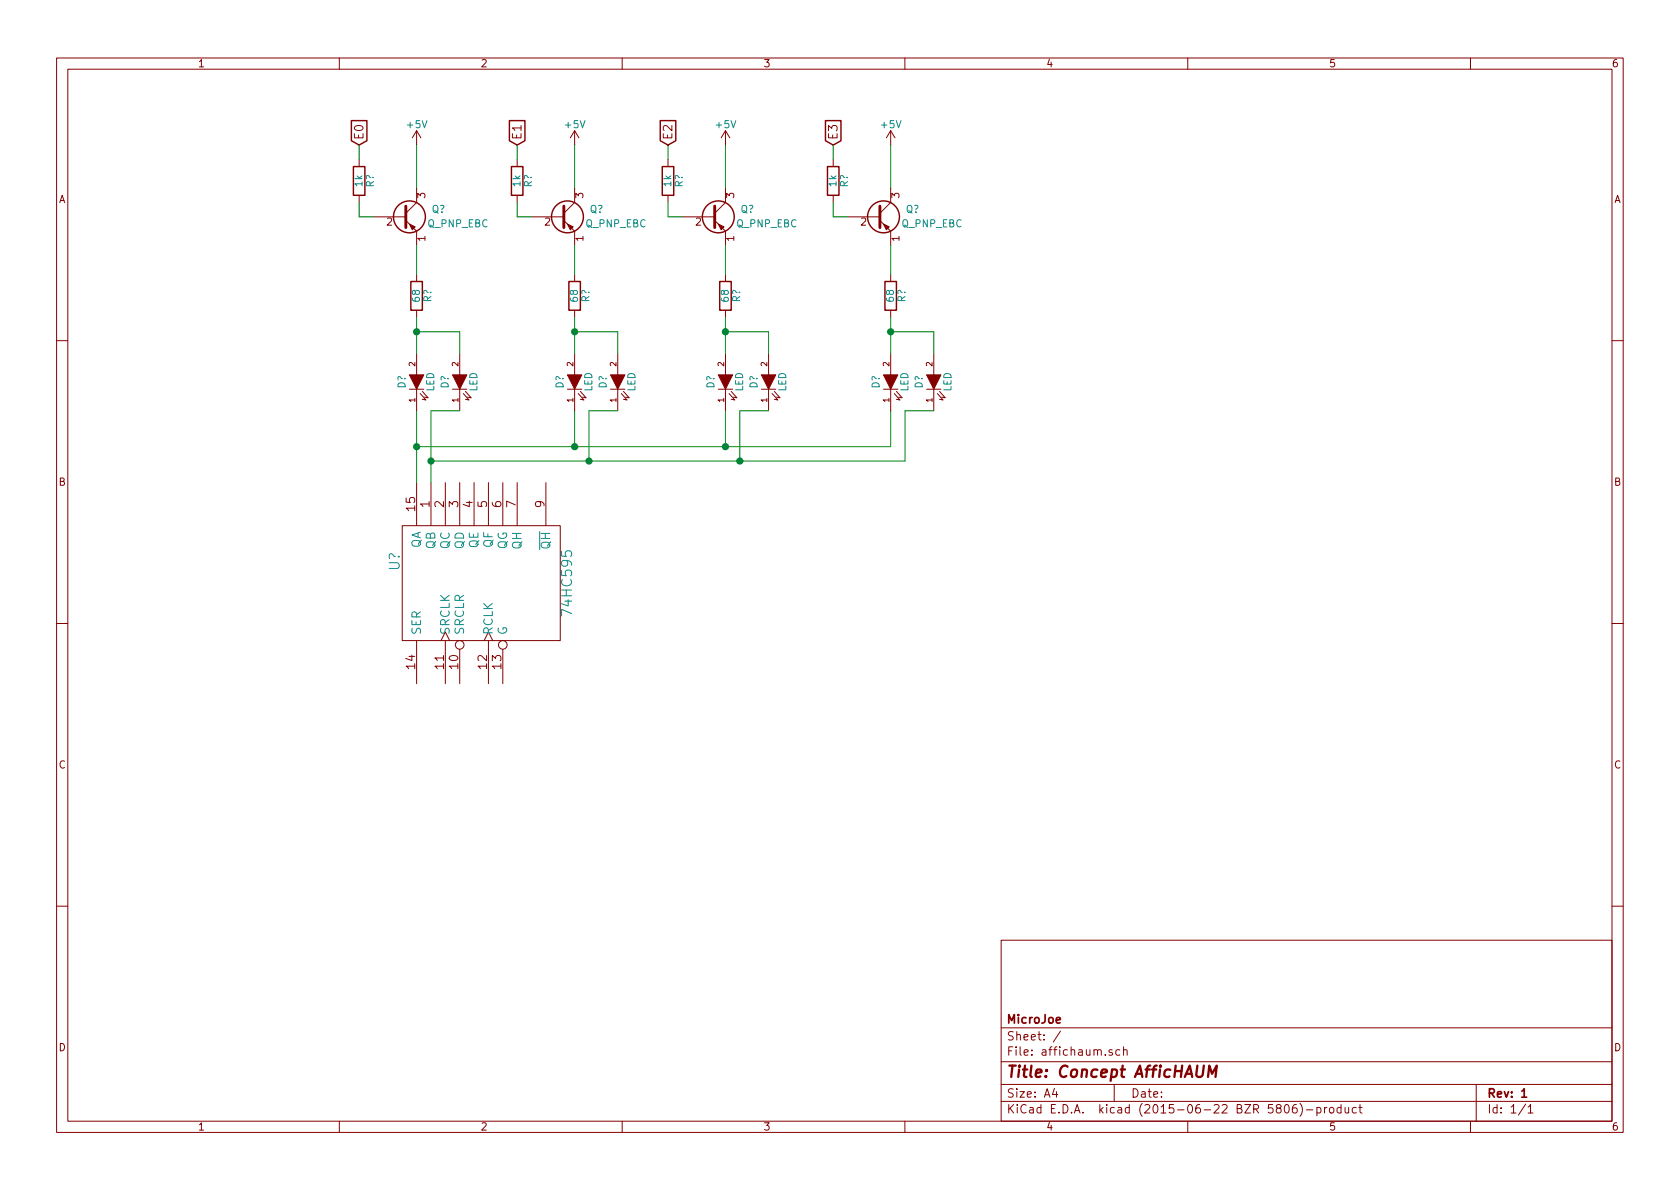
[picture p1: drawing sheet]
EESchema Schematic File Version 2
LIBS:power
LIBS:device
LIBS:transistors
LIBS:conn
LIBS:linear
LIBS:regul
LIBS:74xx
LIBS:cmos4000
LIBS:adc-dac
LIBS:memory
LIBS:xilinx
LIBS:microcontrollers
LIBS:dsp
LIBS:microchip
LIBS:analog_switches
LIBS:motorola
LIBS:texas
LIBS:intel
LIBS:audio
LIBS:interface
LIBS:digital-audio
LIBS:philips
LIBS:display
LIBS:cypress
LIBS:siliconi
LIBS:opto
LIBS:atmel
LIBS:contrib
LIBS:valves
EELAYER 25 0
EELAYER END
$Descr A4 11693 8268
encoding utf-8
Sheet 1 1
Title "Concept AfficHAUM"
Date ""
Rev "1"
Comp "MicroJoe"
Comment1 ""
Comment2 ""
Comment3 ""
Comment4 ""
$EndDescr
$Comp
L Q_PNP_EBC Q?
U 1 1
P 2800 1500
F 0 "Q?" H 3100 1550 50  0000 R CNN
F 1 "Q_PNP_EBC" H 3400 1450 50  0000 R CNN
F 2 "" H 3000 1600 29  0000 C CNN
F 3 "" H 2800 1500 60  0000 C CNN
	1    2800 1500
	1    0    0    -1  
$EndComp
$Comp
L R R?
U 1 1
P 2900 2050
F 0 "R?" V 2980 2050 50  0000 C CNN
F 1 "68" V 2900 2050 50  0000 C CNN
F 2 "" V 2830 2050 30  0000 C CNN
F 3 "" H 2900 2050 30  0000 C CNN
	1    2900 2050
	1    0    0    -1  
$EndComp
$Comp
L LED D?
U 1 1
P 2900 2650
F 0 "D?" H 2900 2750 50  0000 C CNN
F 1 "LED" H 2900 2550 50  0000 C CNN
F 2 "" H 2900 2650 60  0000 C CNN
F 3 "" H 2900 2650 60  0000 C CNN
	1    2900 2650
	0    -1   -1   0   
$EndComp
$Comp
L +5V #PWR?
U 1 1
P 2900 1000
F 0 "#PWR?" H 2900 850 50  0001 C CNN
F 1 "+5V" H 2900 1140 50  0000 C CNN
F 2 "" H 2900 1000 60  0000 C CNN
F 3 "" H 2900 1000 60  0000 C CNN
	1    2900 1000
	1    0    0    -1  
$EndComp
Wire Wire Line
	2900 2450 2900 2200
Wire Wire Line
	2900 1900 2900 1700
Wire Wire Line
	2900 1300 2900 1000
$Comp
L R R?
U 1 1
P 2500 1250
F 0 "R?" V 2580 1250 50  0000 C CNN
F 1 "1k" V 2500 1250 50  0000 C CNN
F 2 "" V 2430 1250 30  0000 C CNN
F 3 "" H 2500 1250 30  0000 C CNN
	1    2500 1250
	1    0    0    -1  
$EndComp
Text GLabel 2500 1000 1    60   Input ~ 0
E0
$Comp
L 74HC595 U?
U 1 1
P 3350 4050
F 0 "U?" H 3500 4650 70  0000 C CNN
F 1 "74HC595" H 3350 3450 70  0000 C CNN
F 2 "" H 3350 4050 60  0000 C CNN
F 3 "" H 3350 4050 60  0000 C CNN
	1    3350 4050
	0    -1   -1   0   
$EndComp
$Comp
L LED D?
U 1 1
P 3200 2650
F 0 "D?" H 3200 2750 50  0000 C CNN
F 1 "LED" H 3200 2550 50  0000 C CNN
F 2 "" H 3200 2650 60  0000 C CNN
F 3 "" H 3200 2650 60  0000 C CNN
	1    3200 2650
	0    -1   -1   0   
$EndComp
Wire Wire Line
	3200 2450 3200 2300
Wire Wire Line
	3200 2300 2900 2300
Connection ~ 2900 2300
Wire Wire Line
	2900 2850 2900 3350
Wire Wire Line
	3200 2850 3000 2850
Wire Wire Line
	3000 2850 3000 3350
Wire Wire Line
	2600 1500 2500 1500
Wire Wire Line
	2500 1500 2500 1400
Wire Wire Line
	2500 1100 2500 1000
$Comp
L Q_PNP_EBC Q?
U 1 1
P 3900 1500
F 0 "Q?" H 4200 1550 50  0000 R CNN
F 1 "Q_PNP_EBC" H 4500 1450 50  0000 R CNN
F 2 "" H 4100 1600 29  0000 C CNN
F 3 "" H 3900 1500 60  0000 C CNN
	1    3900 1500
	1    0    0    -1  
$EndComp
$Comp
L R R?
U 1 1
P 4000 2050
F 0 "R?" V 4080 2050 50  0000 C CNN
F 1 "68" V 4000 2050 50  0000 C CNN
F 2 "" V 3930 2050 30  0000 C CNN
F 3 "" H 4000 2050 30  0000 C CNN
	1    4000 2050
	1    0    0    -1  
$EndComp
$Comp
L LED D?
U 1 1
P 4000 2650
F 0 "D?" H 4000 2750 50  0000 C CNN
F 1 "LED" H 4000 2550 50  0000 C CNN
F 2 "" H 4000 2650 60  0000 C CNN
F 3 "" H 4000 2650 60  0000 C CNN
	1    4000 2650
	0    -1   -1   0   
$EndComp
$Comp
L +5V #PWR?
U 1 1
P 4000 1000
F 0 "#PWR?" H 4000 850 50  0001 C CNN
F 1 "+5V" H 4000 1140 50  0000 C CNN
F 2 "" H 4000 1000 60  0000 C CNN
F 3 "" H 4000 1000 60  0000 C CNN
	1    4000 1000
	1    0    0    -1  
$EndComp
Wire Wire Line
	4000 2450 4000 2200
Wire Wire Line
	4000 1900 4000 1700
Wire Wire Line
	4000 1300 4000 1000
$Comp
L R R?
U 1 1
P 3600 1250
F 0 "R?" V 3680 1250 50  0000 C CNN
F 1 "1k" V 3600 1250 50  0000 C CNN
F 2 "" V 3530 1250 30  0000 C CNN
F 3 "" H 3600 1250 30  0000 C CNN
	1    3600 1250
	1    0    0    -1  
$EndComp
Text GLabel 3600 1000 1    60   Input ~ 0
E1
$Comp
L LED D?
U 1 1
P 4300 2650
F 0 "D?" H 4300 2750 50  0000 C CNN
F 1 "LED" H 4300 2550 50  0000 C CNN
F 2 "" H 4300 2650 60  0000 C CNN
F 3 "" H 4300 2650 60  0000 C CNN
	1    4300 2650
	0    -1   -1   0   
$EndComp
Wire Wire Line
	4300 2450 4300 2300
Wire Wire Line
	4300 2300 4000 2300
Connection ~ 4000 2300
Wire Wire Line
	4300 2850 4100 2850
Wire Wire Line
	3700 1500 3600 1500
Wire Wire Line
	3600 1500 3600 1400
Wire Wire Line
	3600 1100 3600 1000
$Comp
L Q_PNP_EBC Q?
U 1 1
P 4950 1500
F 0 "Q?" H 5250 1550 50  0000 R CNN
F 1 "Q_PNP_EBC" H 5550 1450 50  0000 R CNN
F 2 "" H 5150 1600 29  0000 C CNN
F 3 "" H 4950 1500 60  0000 C CNN
	1    4950 1500
	1    0    0    -1  
$EndComp
$Comp
L R R?
U 1 1
P 5050 2050
F 0 "R?" V 5130 2050 50  0000 C CNN
F 1 "68" V 5050 2050 50  0000 C CNN
F 2 "" V 4980 2050 30  0000 C CNN
F 3 "" H 5050 2050 30  0000 C CNN
	1    5050 2050
	1    0    0    -1  
$EndComp
$Comp
L LED D?
U 1 1
P 5050 2650
F 0 "D?" H 5050 2750 50  0000 C CNN
F 1 "LED" H 5050 2550 50  0000 C CNN
F 2 "" H 5050 2650 60  0000 C CNN
F 3 "" H 5050 2650 60  0000 C CNN
	1    5050 2650
	0    -1   -1   0   
$EndComp
$Comp
L +5V #PWR?
U 1 1
P 5050 1000
F 0 "#PWR?" H 5050 850 50  0001 C CNN
F 1 "+5V" H 5050 1140 50  0000 C CNN
F 2 "" H 5050 1000 60  0000 C CNN
F 3 "" H 5050 1000 60  0000 C CNN
	1    5050 1000
	1    0    0    -1  
$EndComp
Wire Wire Line
	5050 2450 5050 2200
Wire Wire Line
	5050 1900 5050 1700
Wire Wire Line
	5050 1300 5050 1000
$Comp
L R R?
U 1 1
P 4650 1250
F 0 "R?" V 4730 1250 50  0000 C CNN
F 1 "1k" V 4650 1250 50  0000 C CNN
F 2 "" V 4580 1250 30  0000 C CNN
F 3 "" H 4650 1250 30  0000 C CNN
	1    4650 1250
	1    0    0    -1  
$EndComp
Text GLabel 4650 1000 1    60   Input ~ 0
E2
$Comp
L LED D?
U 1 1
P 5350 2650
F 0 "D?" H 5350 2750 50  0000 C CNN
F 1 "LED" H 5350 2550 50  0000 C CNN
F 2 "" H 5350 2650 60  0000 C CNN
F 3 "" H 5350 2650 60  0000 C CNN
	1    5350 2650
	0    -1   -1   0   
$EndComp
Wire Wire Line
	5350 2450 5350 2300
Wire Wire Line
	5350 2300 5050 2300
Connection ~ 5050 2300
Wire Wire Line
	5350 2850 5150 2850
Wire Wire Line
	4750 1500 4650 1500
Wire Wire Line
	4650 1500 4650 1400
Wire Wire Line
	4650 1100 4650 1000
$Comp
L Q_PNP_EBC Q?
U 1 1
P 6100 1500
F 0 "Q?" H 6400 1550 50  0000 R CNN
F 1 "Q_PNP_EBC" H 6700 1450 50  0000 R CNN
F 2 "" H 6300 1600 29  0000 C CNN
F 3 "" H 6100 1500 60  0000 C CNN
	1    6100 1500
	1    0    0    -1  
$EndComp
$Comp
L R R?
U 1 1
P 6200 2050
F 0 "R?" V 6280 2050 50  0000 C CNN
F 1 "68" V 6200 2050 50  0000 C CNN
F 2 "" V 6130 2050 30  0000 C CNN
F 3 "" H 6200 2050 30  0000 C CNN
	1    6200 2050
	1    0    0    -1  
$EndComp
$Comp
L LED D?
U 1 1
P 6200 2650
F 0 "D?" H 6200 2750 50  0000 C CNN
F 1 "LED" H 6200 2550 50  0000 C CNN
F 2 "" H 6200 2650 60  0000 C CNN
F 3 "" H 6200 2650 60  0000 C CNN
	1    6200 2650
	0    -1   -1   0   
$EndComp
$Comp
L +5V #PWR?
U 1 1
P 6200 1000
F 0 "#PWR?" H 6200 850 50  0001 C CNN
F 1 "+5V" H 6200 1140 50  0000 C CNN
F 2 "" H 6200 1000 60  0000 C CNN
F 3 "" H 6200 1000 60  0000 C CNN
	1    6200 1000
	1    0    0    -1  
$EndComp
Wire Wire Line
	6200 2450 6200 2200
Wire Wire Line
	6200 1900 6200 1700
Wire Wire Line
	6200 1300 6200 1000
$Comp
L R R?
U 1 1
P 5800 1250
F 0 "R?" V 5880 1250 50  0000 C CNN
F 1 "1k" V 5800 1250 50  0000 C CNN
F 2 "" V 5730 1250 30  0000 C CNN
F 3 "" H 5800 1250 30  0000 C CNN
	1    5800 1250
	1    0    0    -1  
$EndComp
Text GLabel 5800 1000 1    60   Input ~ 0
E3
$Comp
L LED D?
U 1 1
P 6500 2650
F 0 "D?" H 6500 2750 50  0000 C CNN
F 1 "LED" H 6500 2550 50  0000 C CNN
F 2 "" H 6500 2650 60  0000 C CNN
F 3 "" H 6500 2650 60  0000 C CNN
	1    6500 2650
	0    -1   -1   0   
$EndComp
Wire Wire Line
	6500 2450 6500 2300
Wire Wire Line
	6500 2300 6200 2300
Connection ~ 6200 2300
Wire Wire Line
	6500 2850 6300 2850
Wire Wire Line
	5900 1500 5800 1500
Wire Wire Line
	5800 1500 5800 1400
Wire Wire Line
	5800 1100 5800 1000
Wire Wire Line
	4100 2850 4100 3200
Wire Wire Line
	3000 3200 6300 3200
Connection ~ 3000 3200
Wire Wire Line
	4000 2850 4000 3100
Wire Wire Line
	2900 3100 6200 3100
Connection ~ 2900 3100
Wire Wire Line
	5050 3100 5050 2850
Connection ~ 4000 3100
Wire Wire Line
	5150 3200 5150 2850
Connection ~ 4100 3200
Wire Wire Line
	6200 3100 6200 2850
Connection ~ 5050 3100
Wire Wire Line
	6300 3200 6300 2850
Connection ~ 5150 3200
$EndSCHEMATC
